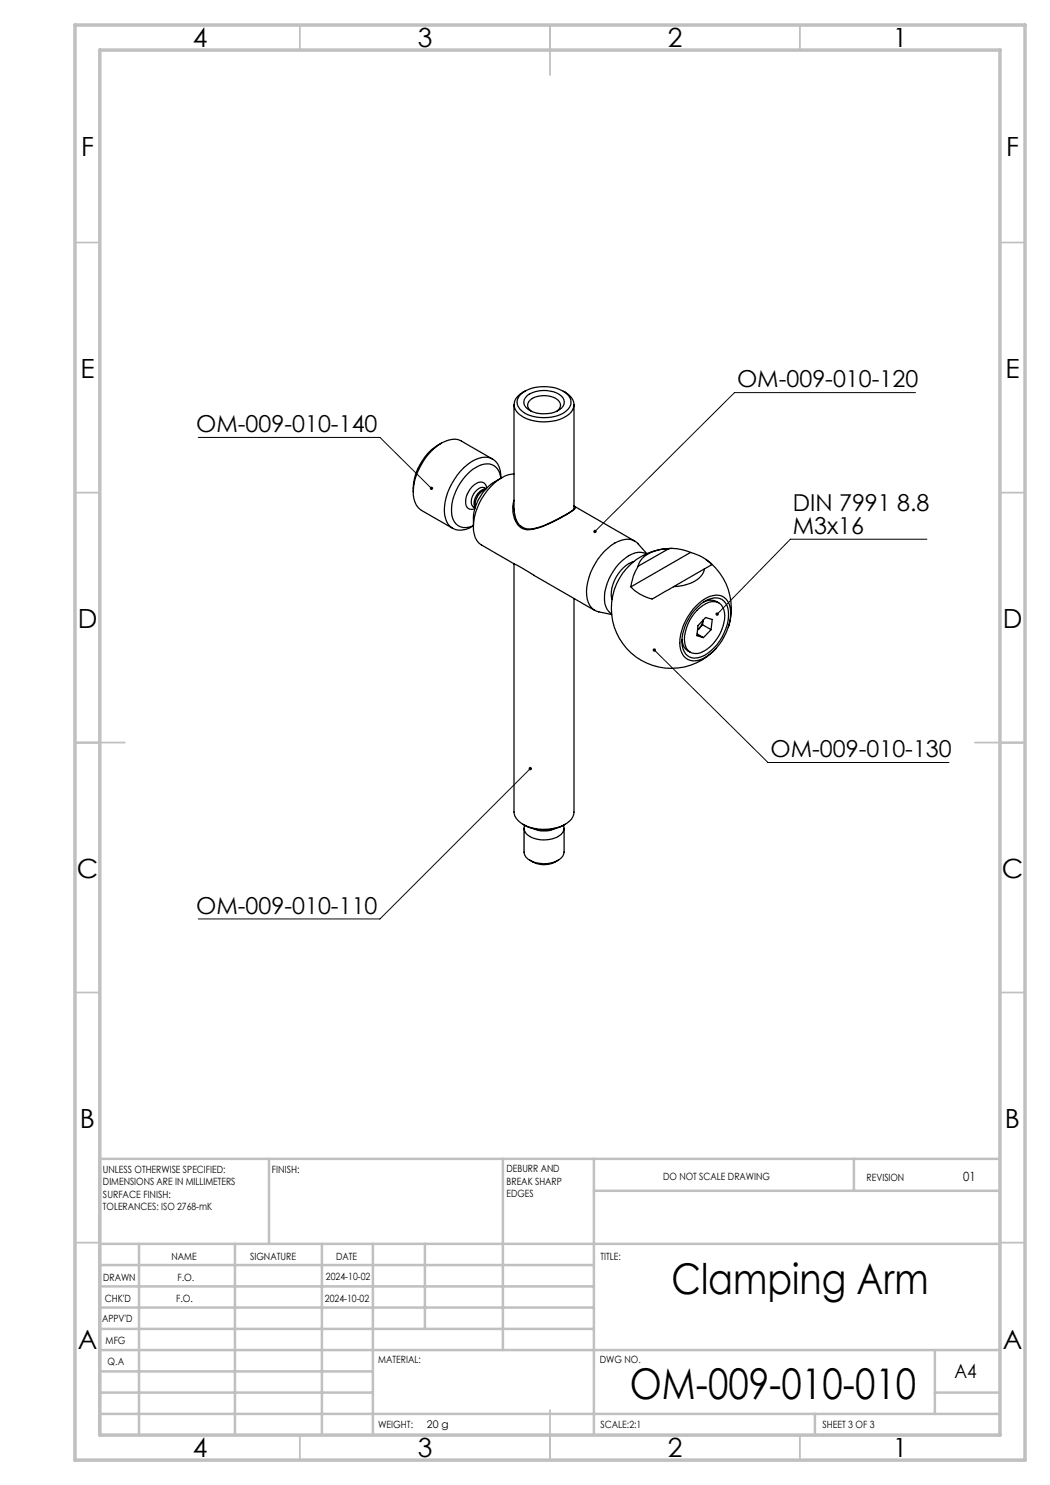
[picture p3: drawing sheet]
<svg xmlns="http://www.w3.org/2000/svg" width="210mm" height="297mm" viewBox="0 0 210 297" stroke-linecap="round" stroke-linejoin="round" font-family="sans-serif">
<g fill="none" stroke="#000" stroke-width=".25">
<path d="M104 79a7.7 7.7 0 0 1 9.6 0 2.11 2.11 0 0 1-.4 3.3 8.1 8.1 0 0 1-8.7 0 2.08 2.08 0 0 1-.5-3.3zM105 78.2a2.83 2.83 0 0 0-2 3.5 5.8 5.8 0 0 0 4.8 2.6 7.7 7.7 0 0 0 6.5-2 2.49 2.49 0 0 0-1.1-3.7l-.6-.4M105.5 79.1a6 6 0 0 1 6.8 .1 1.62 1.62 0 0 1-.4 2.7 5.9 5.9 0 0 1-6.7-.4 1.58 1.58 0 0 1 .3-2.4zM88.3 88.6a12.6 12.6 0 0 0-5.6 10.4 3.7 3.7 0 0 0 1.6 3.1l6.2 3.6M88.3 88.6a4 4 0 0 1 4-.4l6.2 3.6M88.3 88.6a10.9 10.9 0 0 0-5.6 9.8M97.1 97.9a3.3 3.3 0 0 0-2 3.5M97.2 97.8a2.83 2.83 0 0 0-2.2 3.7M97.2 97.8l-.3-.2a1.48 1.48 0 0 0-1.8 .7 2.61 2.61 0 0 0-.6 2.9l.5 .4M97.3 97.6a1.24 1.24 0 0 0-.7-1.1 1.24 1.24 0 0 0-1.4 .2 4 4 0 0 0-1.8 4.7 1.23 1.23 0 0 0 1.6 .3M100.2 95.7a2.83 2.83 0 0 0-4.3-2.6 10.4 10.4 0 0 0-5.5 10 2.83 2.83 0 0 0 4.3 2.1M100.2 95.6a3.8 3.8 0 0 0-2.6-4.1 6.7 6.7 0 0 0-5.5 2.8 11.7 11.7 0 0 0-3.2 8.7 3.2 3.2 0 0 0 4.9 2.7l.7-.4"/>
<path d="M100.3 95.6a11.8 11.8 0 0 0-5.5 11.1 3.3 3.3 0 0 0 1.5 2.3l22.7 13.1M100.3 95.6a9.7 9.7 0 0 0-5.6 9.7M102.8 94.8a4.7 4.7 0 0 0-2.5 .8M102.8 80.9v21.2M106.2 82.2a1.4 1.4 0 0 1-.7-1.3 1.4 1.4 0 0 1 1-1.2 4.6 4.6 0 0 1 5.4 .6 1.31 1.31 0 0 1-.5 1.9M114.8 80.9v20.8a7.1 7.1 0 0 1-2.6 1.8 16.4 16.4 0 0 1-6.4 2.3 2.55 2.55 0 0 1-1.7-.7M94.7 105.2l-.2 .1M102.8 100a5 5 0 0 0 1.6 5.7 3.8 3.8 0 0 0 3.3-.1 28.7 28.7 0 0 0 7.3-3.8l.1-.3-.3-.3 12.2 7M102.8 112.7v49.7a4 4 0 0 0 3.4 3.1 8.9 8.9 0 0 0 7.7-1.3 2.47 2.47 0 0 0 .9-1.8v-42.7M102.8 101.7a4.8 4.8 0 0 0 1.3 3.5M126.8 112.3a7.1 7.1 0 0 0-4.4 7.6M127.6 113.2a9.4 9.4 0 0 0-1.4 4.2"/>
<path d="M129.3 110.8a3.6 3.6 0 0 0-4.2 .8 10.4 10.4 0 0 0-4.1 9.1 3.3 3.3 0 0 0 1.3 2.1M129.4 110.7l-1.8-1.9a3.1 3.1 0 0 0-3.9-.5 12.1 12.1 0 0 0-6.4 10.7 3.3 3.3 0 0 0 2.5 3.4l2.5 .5M133.8 109.7a10 10 0 0 1 4.3 .8M133.8 109.7a7.1 7.1 0 0 0-5.7 2.5l-.5 1M133.8 109.7l-6.2 3.5M134.4 109.7a12 12 0 0 0-11.1 16.8 12 12 0 0 0 20 3.1M134.7 117.3l-4.3 2.5a8.1 8.1 0 0 1-4.2-2.4M138.1 110.5a7.6 7.6 0 0 1 4.2 2.5l-1.4 .8M138.1 110.5l-11.9 6.9M140.9 113.8a4.3 4.3 0 0 1-3.5 3.1l-2.7 .4M140.9 113.8l-6.2 3.5M141.2 111.9a12 12 0 0 1 4.5 13.6"/>
<path d="M136.4 127.9a2.71 2.71 0 0 0 1.7 2.6M139.2 121.2a5.1 5.1 0 0 1 5.2-2 3.6 3.6 0 0 1 1.7 3.8 10.7 10.7 0 0 1-6.2 9 2.85 2.85 0 0 1-3.9-2.7 10.8 10.8 0 0 1 3.2-8.1zM139.4 122.1a4.6 4.6 0 0 1 4-1.7 2.92 2.92 0 0 1 1.5 3.4 8.3 8.3 0 0 1-5.4 6.9 2.37 2.37 0 0 1-2.6-2.8 9.1 9.1 0 0 1 2.5-5.8zM139.4 126.8l1.3 .7M139.6 121.3a4.2 4.2 0 0 1 4.8-1.4 3.5 3.5 0 0 1 1.3 3.4 9.9 9.9 0 0 1-5.5 8.1 2.63 2.63 0 0 1-3.8-2.4 9.9 9.9 0 0 1 3.2-7.7zM139.8 125.8l-.3 .2M140.5 125l.1-1-.4 1.1-.4 .7M140.5 125l1.7 .9M140.5 125l-.7 .8M140.7 120.4a2.79 2.79 0 0 1 3.1 .2M142.2 125.9l.3-2-1.4-.4-1.5 1.6-.2 2 1.3 .4M142.2 125.9l-1.5 1.6"/>
<path d="M104.6 164.8a8.3 8.3 0 0 0 8.5 0M104.8 165.7v4.7a2.32 2.32 0 0 0 1.9 2 5.4 5.4 0 0 0 5.9-1.2l.2-.8v-4.7M105 165.1a1.75 1.75 0 0 0 1.1 2.3 6 6 0 0 0 6.2-.6 1.59 1.59 0 0 0 .4-1.7M106 172a4.9 4.9 0 0 0 5.7 0M106.8 165.8a5.3 5.3 0 0 0 4 0"/>
</g>
<path d="M183.1 78.5h-36.2l-27.9 27.8M39.7 87.5h36.3l10.3 10.2M185.4 107.8h-27.3l-14.7 15M130.8 130l22.8 22.5h36.2M106 153.7l-30 30.1h-36.3" fill="none" stroke="#000" stroke-width=".2"/>
<g fill="none" stroke="#c0c0c0" stroke-width=".35">
<path d="M60 5v5M110 5v10M160 5v5M15 48.5h5M200 48.5h5M15 98.5h5M200 98.5h5M15 148.5h10M195 148.5h10M15 198.5h5M200 198.5h5M15 248.5h5"/>
<path d="M200 248.5h5M60 287v5M110 282v10M160 287v5"/>
</g>
<g fill="none" stroke="#c0c0c0" stroke-width=".5">
<path d="M53.8 231.8v17M100.6 231.8v38.2M118.8 231.8v55.2M118.8 238.2h81.2M170.8 231.8v6.4M200 231.8h-180v55.2M20 248.8h180M20 257.3h98.8M20 253h98.8M27.8 248.8v38.2M47 248.8v38.2M64.4 248.8v38.2"/>
<path d="M74.6 248.8v38.2M85 248.8v17M20 265.8h98.8M20 261.5h98.8M20 278.5h54.6M20 274.3h54.6M20 270h180M187 278.5h13M187 270v12.8M20 282.8h180M163 282.8v4.2"/>
</g>
<path d="M15 5h190v287h-190zM20 10h180v277h-180z" fill="none" stroke="#c0c0c0" stroke-width=".7"/>
<path d="M105.9 153.4a.34 .34 0 0 0-.1 .5 .34 .34 0 0 0 .5 .1 .34 .34 0 0 0 0-.5l-.3 .2 .3-.2zM86.1 97.4l-.1 .1a.33 .33 0 0 0 .1 .4 .33 .33 0 0 0 .4 0l-.2-.2 .2 .2a.34 .34 0 0 0 0-.5 .34 .34 0 0 0-.4 0zM130.7 129.7l.1 .3-.2-.2a.34 .34 0 0 0 .2 .5 .34 .34 0 0 0 .4-.4 .34 .34 0 0 0-.5-.2zM143.2 122.6l-.1 .2 .1 .3 .2-.3-.2 .3a.34 .34 0 0 0 .5 0 .34 .34 0 0 0 0-.5 .34 .34 0 0 0-.5 0zM118.8 106l-.1 .2v.3l.3-.2-.3 .2a.35 .35 0 0 0 .5 .1 .35 .35 0 0 0 .1-.5 .35 .35 0 0 0-.5-.1z" fill="#000"/>
<g font-size="8.5">
<text x="134.3" y="258.8">Clamping Arm</text>
<text x="126" y="279.7">OM-009-010-010</text>
</g>
<g font-size="5.3">
<text x="38.5" y="9.5">4</text>
<text x="83.5" y="9.5">3</text>
<text x="133.6" y="9.5">2</text>
<text x="178.6" y="9.5">1</text>
<text x="16.2" y="31.3">F</text>
<text x="201.2" y="31.3">F</text>
<text x="16.1" y="75.5">E</text>
<text x="201.1" y="75.5">E</text>
<text x="15.5" y="125.5">D</text>
<text x="200.5" y="125.5">D</text>
<text x="15.4" y="175.5">C</text>
<text x="200.4" y="175.5">C</text>
<text x="16" y="225.5">B</text>
<text x="201" y="225.5">B</text>
<text x="15.5" y="269.8">A</text>
<text x="200.5" y="269.8">A</text>
<text x="38.5" y="291.5">4</text>
<text x="83.5" y="291.5">3</text>
<text x="133.6" y="291.5">2</text>
<text x="178.6" y="291.5">1</text>
</g>
<g font-size="4.7">
<text x="147.4" y="77.4">OM-009-010-120</text>
<text x="39.2" y="86.4">OM-009-010-140</text>
<text x="158.5" y="102.2">DIN 7991 8.8</text>
<text x="158.5" y="106.8">M3x16</text>
<text x="154.1" y="151.5">OM-009-010-130</text>
<text x="39.2" y="182.7">OM-009-010-110</text>
</g>
<text font-size="3.9" x="190.9" y="275.5">A4</text>
<text font-size="2.5" x="192.6" y="236.1">01</text>
<text font-size="2.1" x="85.4" y="285.6">20 g</text>
<g font-size="2">
<text x="20.6" y="234.6">UNLESS OTHERWISE SPECIFIED:</text>
<text x="20.6" y="237.1">DIMENSIONS ARE IN MILLIMETERS</text>
<text x="20.6" y="239.6">SURFACE FINISH:</text>
<text x="54.4" y="234.6">FINISH:</text>
<text x="101.3" y="234.5">DEBURR AND</text>
<text x="101.3" y="237">BREAK SHARP</text>
<text x="101.3" y="239.5">EDGES</text>
<text x="132.6" y="236">DO NOT SCALE DRAWING</text>
<text x="173.3" y="236.2">REVISION</text>
<text x="20.6" y="242.1">TOLERANCES: ISO 2768-mK</text>
<text x="34.3" y="252">NAME</text>
<text x="50" y="251.9">SIGNATURE</text>
<text x="67.2" y="251.9">DATE</text>
<text x="120.1" y="251.9">TITLE:</text>
<text x="20.6" y="256.1">DRAWN</text>
<text x="35.5" y="256.1">F.O.</text>
<text x="65.2" y="255.9">2024-10-02</text>
<text x="20.9" y="260.3">CHK'D</text>
<text x="35.2" y="260.3">F.O.</text>
<text x="65" y="260.3">2024-10-02</text>
<text x="20.4" y="264.4">APPV'D</text>
<text x="21.1" y="268.8">MFG</text>
<text x="21.5" y="273">Q.A</text>
<text x="75.6" y="272.5">MATERIAL:</text>
<text x="120" y="272.5">DWG NO.</text>
<text x="75.6" y="285.5">WEIGHT:</text>
<text x="120.1" y="285.6">SCALE:2:1</text>
<text x="164.5" y="285.6">SHEET 3 OF 3</text>
</g>
</svg>
